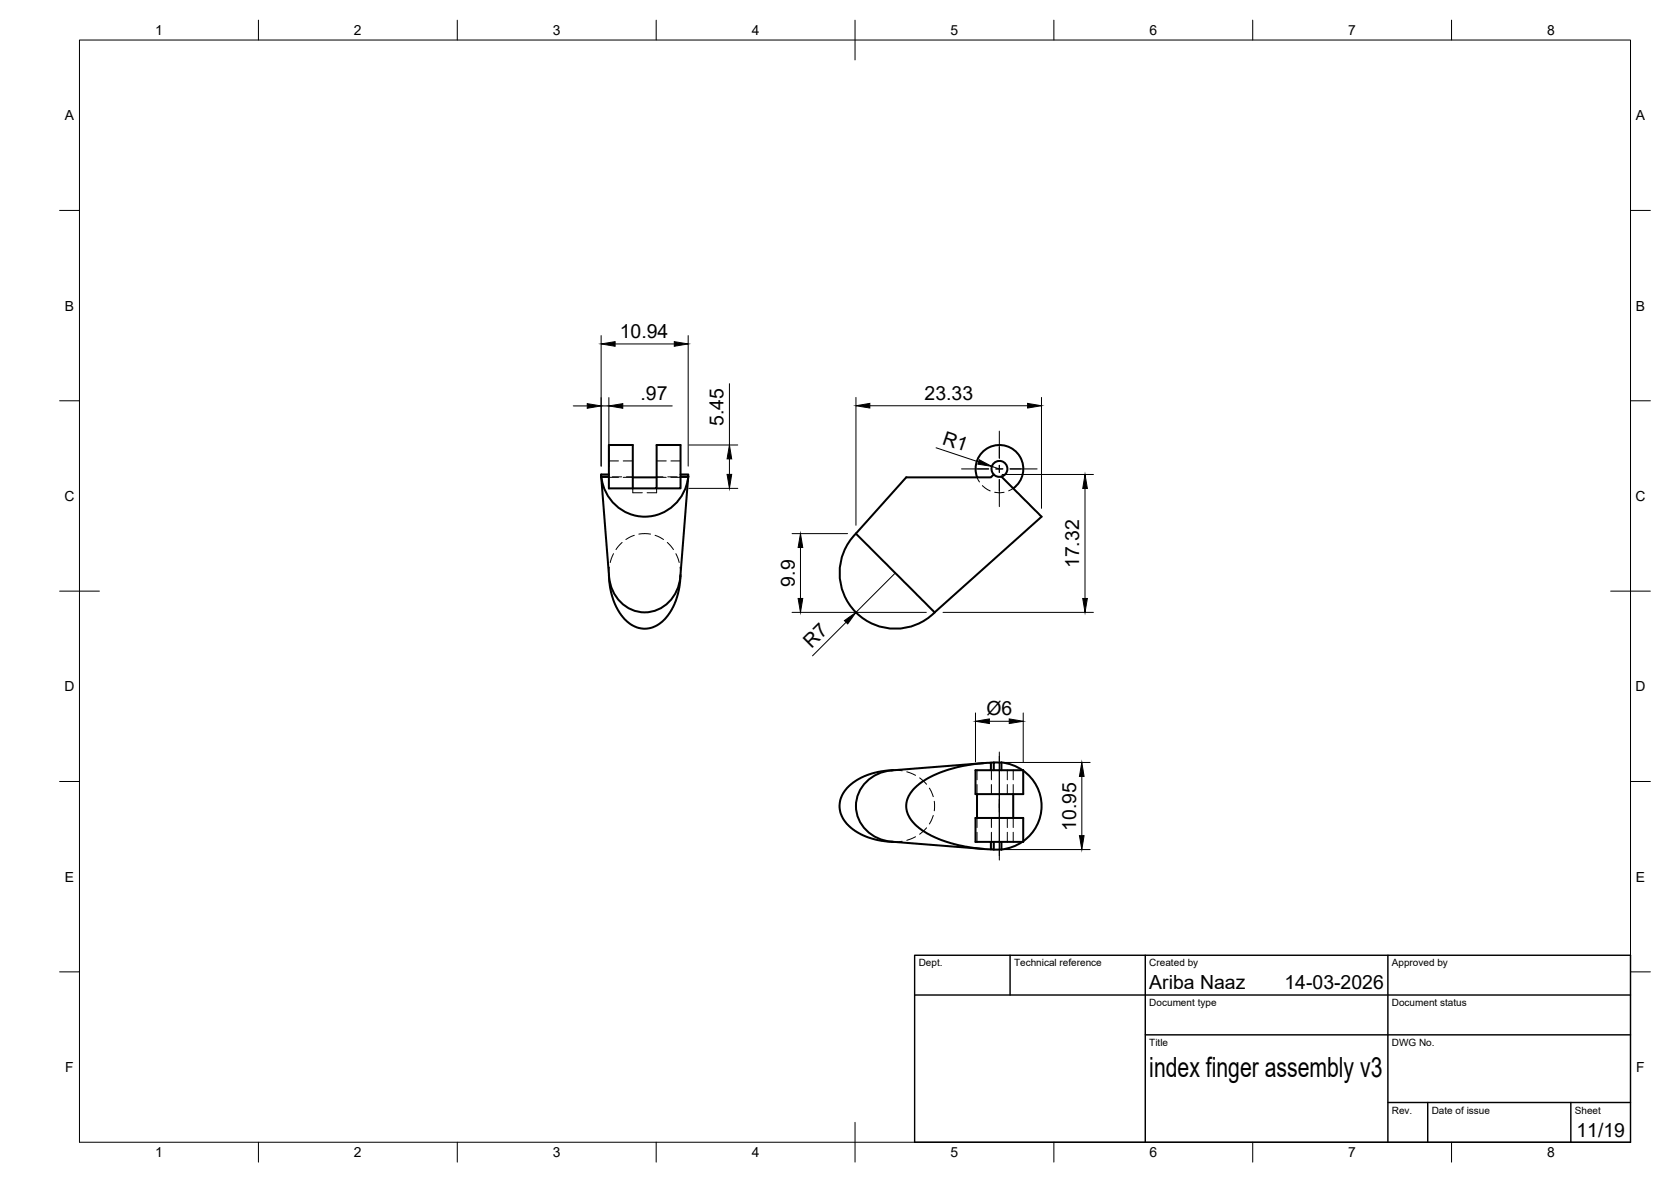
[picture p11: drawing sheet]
<svg xmlns="http://www.w3.org/2000/svg" width="420mm" height="297mm" viewBox="0 0 420 297" stroke-linecap="round" stroke-linejoin="round" font-family="sans-serif">
<!-- layer: Visible -->
<g fill="none" stroke="#000" stroke-width=".51">
<path d="M151.2 119.8l1.9 25a9.1 9.1 0 0 0 12.3 8.4 9.8 9.8 0 0 0 5.7-8.4M151.2 119.8h1.9M151.2 119.8a11 11 0 0 0 10.9 10 11 11 0 0 0 11-10M153.1 119.2h-1.9v.6M159.1 120h6M171.1 119.2h2l-.1 .6M171.1 119.8h1.9M173 119.8l-1.9 25.1M245.7 120a6 6 0 0 1 3-7.6 6 6 0 0 1 7.8 2.4 6 6 0 0 1-1.7 7.9M249.9 119.2a2 2 0 0 1 .3-3 2 2 0 0 1 2.9 .8 2 2 0 0 1-1.3 2.8M251.8 119.8l10.1 10-26.9 24.1M251.8 119.8h-1l-.9-.6-.7 .8h-21.3l-12.7 14.1 19.8 19.8"/>
<path d="M159.1 122.7v-10.9h-6v10.9h12v-10.9h6v10.9h-6M215.2 134.1a14 14 0 0 0 0 19.8 14 14 0 0 0 19.8 0M153.1 144.5l.4 3.6a12.2 12.2 0 0 0 6.5 9.5 7 7 0 0 0 8.4-3.5l.1-.3a18.4 18.4 0 0 0 2.6-9.3M224.6 193.6l-4.3 .5a11.6 11.6 0 0 0-9 6.7 7.1 7.1 0 0 0 3.7 8l.3 .2a18.4 18.4 0 0 0 9.3 2.6M245.3 193.6h12v6h-12zM245.7 199.6v6M247.4 191.8l-23.1 1.8a9.1 9.1 0 0 0-8.4 12.3 9.8 9.8 0 0 0 8.4 5.6l23.1 1.8M249.2 193.6v-1.9a32.8 32.8 0 0 0-17.1 4.6l-1.9 1.6-1.5 1.7-.7 1.7-.1 1.6 .3 1.6 .9 1.5 1.4 1.6 2.1 1.5a35 35 0 0 0 16.6 4.4M249.9 191.6l-.7 .1M251.8 191.6h-1.9v2M251.8 191.6v2M251.8 191.6a11.5 11.5 0 0 1 5.3 1.9"/>
<path d="M254.8 199.6v6M257.3 193.7a10.8 10.8 0 0 1 0 17.7M245.3 205.6h12v6h-12zM249.2 211.6v1.9h.7v-1.9M251.8 213.5h-1.9M251.8 211.6v1.9M257.1 211.5a11.5 11.5 0 0 1-5.3 2"/>
</g>
<!-- layer: Hidden -->
<g fill="none" stroke="#000" stroke-width=".25">
<path d="M151.2 119.2v.8h4.3M151.2 119.8h1.6M153.1 115.8h2.4M153.9 119.8h2.4M156.7 120h2.4M156.7 115.8h2.4M157.5 119.8h1.6M165.1 120h2.4M165.1 115.8h2.4M165.1 119.8h1.6M167.9 119.8h2.4M168.7 115.8h2.4"/>
<path d="M171.4 119.8h1.6M173.1 119.2l-.1 .8h-4.3M245.7 120l.6 1.1M154.3 139.1l-.9 2.3M156.4 136.3l-1.5 1.8M159.1 122.7v1.1h2.4M159.5 134.5l-2.1 1.1M160.6 134.2l1.5-.1 1.5 .1M164.7 134.5l2.1 1.1M165.1 122.7v1.1h-2.4M167.8 136.3l1.5 1.8M169.9 139.1l.9 2.3"/>
<path d="M247 122l2 1.4M250.1 123.7l1.5 .1 .9-.1M254.8 122.7l-1.2 .6M153.1 144v.9M153.1 144v.5M153.2 142.5l-.1 1.5M171 142.5l.1 1.5M171.1 144v.9M171.1 144v.5M224.6 193.6h.5M225.1 193.6l1.7 .1M225.1 193.6h-.8"/>
<path d="M228 194l2.2 .8M231.2 195.5l1.8 1.6M233.7 198.1l1 2.1M245.7 193.6v2.4M245.7 197.2v2.4M249.3 193.6v2.4M249.3 197.2v2.4M253.3 193.6v2.4M253.3 197.2v2.4M254.8 193.6v2.4M254.8 197.2v2.4M257.1 193.6l.2 .1"/>
<path d="M224.3 211.5l.8 .1M224.6 211.6h.5M226.8 211.4l-1.7 .2M230.2 210.3l-2.2 .9M233 208l-1.8 1.6M234.7 204.9l-1 2.2M234.9 201.4v2.4M245.7 205.6v2.4M245.7 209.2v2.4M249.3 205.6v2.4M249.3 209.2v2.4M253.3 205.6v2.4"/>
<path d="M253.3 209.2v2.4M254.8 205.6v2.4M254.8 209.2v2.4M257.3 211.4l-.2 .2"/>
</g>
<!-- layer: BORDER -->
<g fill="none" stroke="#000" stroke-width=".25">
<path d="M20 10.1h390v276.9h-390zM65 5.1v5M115 5.1v5M165 5.1v5M215 5.1v10M265 5.1v5M315 5.1v5M365 5.1v5M15 52.9h5M410 52.9h5M15 100.7h5M410 100.7h5"/>
<path d="M15 148.6h10M405 148.6h10M15 196.4h5M410 196.4h5M15 244.2h5M410 244.2h5M65 287v5M115 287v5M165 287v5M215 282.1v9.9M265 287v5M315 287v5"/>
<path d="M365 287v5"/>
</g>
<!-- layer: TITLEBLOCK -->
<path d="M230 240.1h180v46.9h-180zM230 250h180M254 240.1v9.9M288 240.1v46.9M349 240.1v46.9M288 260.1h122M349 277.1h61M359 277.1v9.9M395 277.1v9.9" fill="none" stroke="#000" stroke-width=".36"/>
<!-- layer: Smart Centers -->
<path d="M241.8 117.8h6.8M250.4 117.8h1.8M251.3 108.3v6.9M251.3 116.9v1.8M254 117.8h6.8M251.3 120.5v6.8M251.3 189v27.1" fill="none" stroke="#000" stroke-width=".25"/>
<!-- layer: FD_Dimensions -->
<g fill="none" stroke="#000" stroke-width=".25">
<path d="M151.2 84.3v32.8M153.1 99.9v17.2M154.7 86.4h14.8M173 84.3v32.8M183.4 96.4v15.4M215.2 99.9v32.1M261.9 99.9v27.8M144.1 102h3.6M151.2 102h1.9M156.6 102h12.4M173.2 111.8h12.3M183.4 115.3v3.9"/>
<path d="M218.7 102h39.7M235.4 112.5l10.7 3.6M249.4 117.2l1.9 .6M252 119.2h22.9M173.2 122.7h12.3M199.2 134.1h13.9M201.3 137.6v12.8M272.8 122.8v27.6M199.2 153.9h33.7M212.7 156.4l-8.4 8.4M225.1 144l-9.9 9.9M237.1 153.9h37.8"/>
<path d="M245.3 179.2v12.3M257.3 179.2v12.3M248.8 181.3h5M252 191.6h22.1M272 195.1v14.9M252 213.5h22.1"/>
</g>
<g fill="#000" stroke="#000" stroke-width=".25">
<path d="M151.2 86.4l3.5-.5v1.1zM169.5 85.9l3.5 .5-3.5 .6zM147.7 101.4l3.5 .6-3.5 .6zM153.1 102l3.5-.6v1.2zM182.8 119.2h1.2l-.6 3.5zM183.4 111.8l.6 3.5h-1.2zM215.2 102l3.5-.6v1.1zM246.2 115.5l3.2 1.7-3.5-.6zM258.4 101.4l3.5 .6-3.5 .5zM201.3 134.1l.5 3.5h-1.1zM272.8 119.2l.6 3.6h-1.2zM200.7 150.4h1.1l-.5 3.5z"/>
<path d="M212.3 156l2.9-2.1-2.1 2.9zM272.2 150.4h1.2l-.6 3.5zM245.3 181.3l3.5-.6v1.1zM253.8 180.7l3.5 .6-3.5 .5zM272 191.6l.6 3.5h-1.2zM271.4 210h1.2l-.6 3.5z"/>
</g>
<text font-size="7" x="289" y="270.6">index finger assembly v3</text>
<g font-size="4.9">
<text x="155.8" y="85">10.94</text>
<text x="161.1" y="100.6">.97</text>
<text x="232.5" y="100.5">23.33</text>
<text x="181.9" y="107.1" transform="rotate(-90 181.9 107.1)">5.45</text>
<text x="236.8" y="111.5" transform="rotate(19 236.8 111.5)">R1</text>
<text x="271.4" y="142.8" transform="rotate(-90 271.4 142.8)">17.32</text>
<text x="199.8" y="147.4" transform="rotate(-90 199.8 147.4)">9.9</text>
<text x="204" y="163.1" transform="rotate(-45 204 163.1)">R7</text>
<text x="248" y="179.7">Ø6</text>
<text x="270.6" y="208.8" transform="rotate(-90 270.6 208.8)">10.95</text>
<text x="289" y="248.5">Ariba Naaz</text>
<text x="323" y="248.5">14-03-2026</text>
<text x="396.4" y="285.7">11/19</text>
</g>
<g font-size="3.5">
<text x="39" y="8.8">1</text>
<text x="89" y="8.8">2</text>
<text x="139" y="8.8">3</text>
<text x="189" y="8.8">4</text>
<text x="239" y="8.8">5</text>
<text x="289" y="8.8">6</text>
<text x="339" y="8.8">7</text>
<text x="389" y="8.8">8</text>
<text x="16.3" y="30.2">A</text>
<text x="411.3" y="30.2">A</text>
<text x="16.3" y="78">B</text>
<text x="411.3" y="78">B</text>
<text x="16.2" y="125.9">C</text>
<text x="411.2" y="125.9">C</text>
<text x="16.2" y="173.7">D</text>
<text x="411.2" y="173.7">D</text>
<text x="16.3" y="221.6">E</text>
<text x="411.3" y="221.6">E</text>
<text x="16.4" y="269.4">F</text>
<text x="411.4" y="269.4">F</text>
<text x="39" y="290.8">1</text>
<text x="89" y="290.8">2</text>
<text x="139" y="290.8">3</text>
<text x="189" y="290.8">4</text>
<text x="239" y="290.8">5</text>
<text x="289" y="290.8">6</text>
<text x="339" y="290.8">7</text>
<text x="389" y="290.8">8</text>
</g>
<g font-size="2.5">
<text x="231" y="242.9">Dept.</text>
<text x="255" y="242.9">Technical reference</text>
<text x="289" y="242.9">Created by</text>
<text x="350" y="242.9">Approved by</text>
<text x="289" y="252.8">Document type</text>
<text x="350" y="252.8">Document status</text>
<text x="289" y="262.9">Title</text>
<text x="350" y="262.9">DWG No.</text>
<text x="350" y="279.9">Rev.</text>
<text x="360" y="279.9">Date of issue</text>
<text x="396" y="279.9">Sheet</text>
</g>
</svg>
